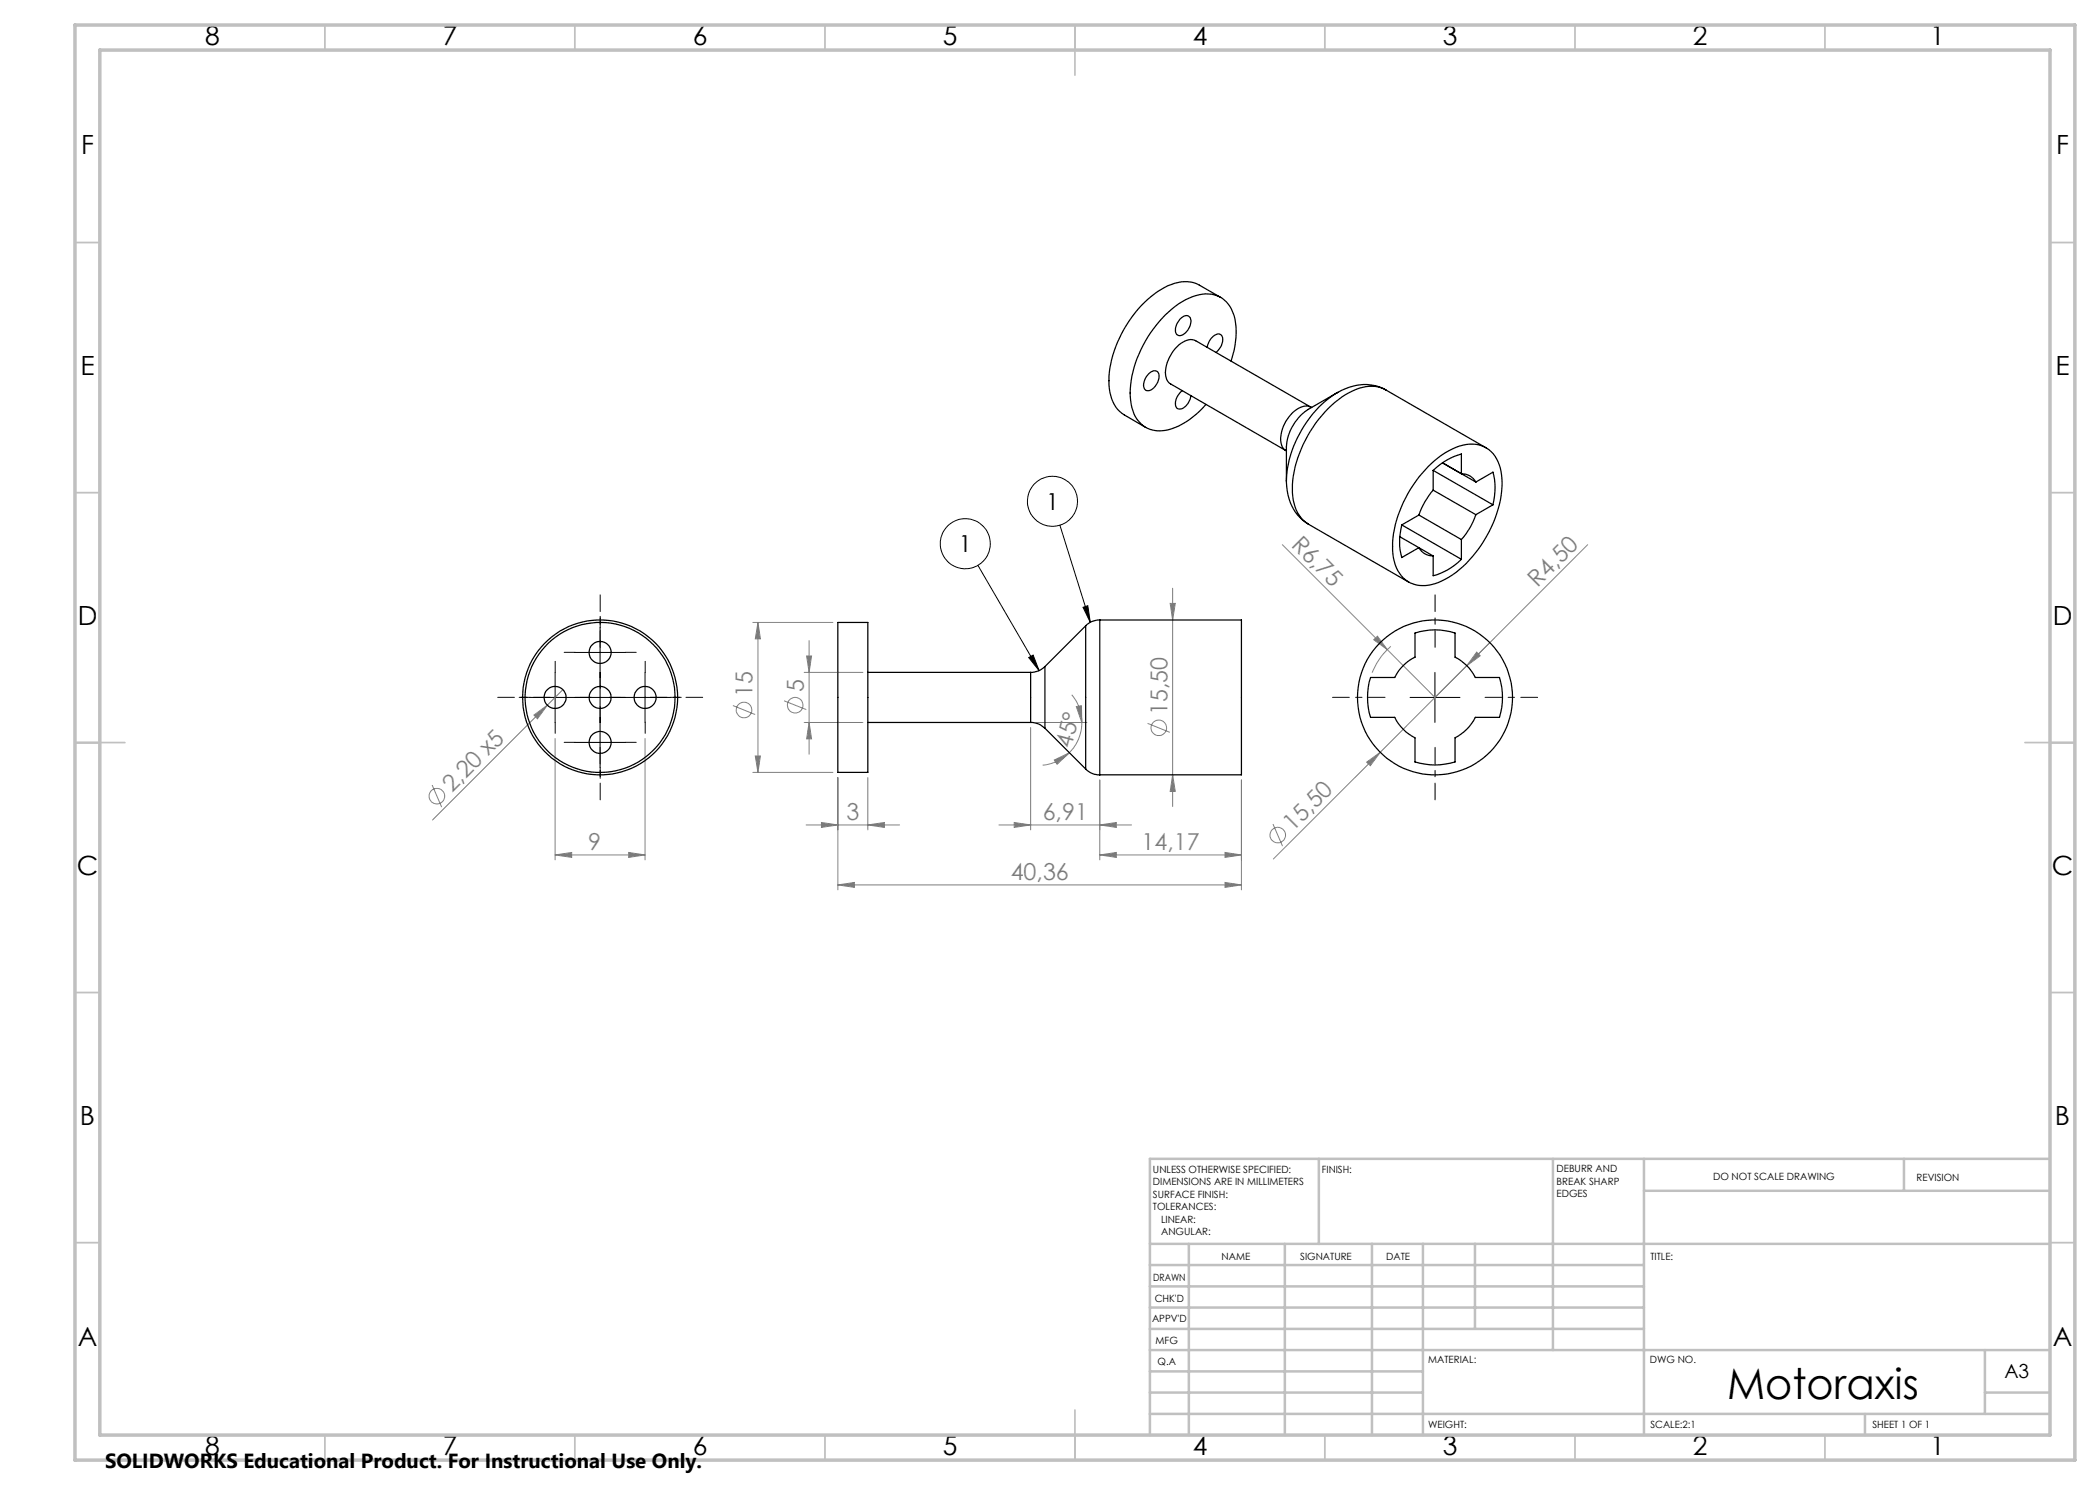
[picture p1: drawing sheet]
<svg xmlns="http://www.w3.org/2000/svg" width="420mm" height="297mm" viewBox="0 0 420 297" stroke-linecap="round" stroke-linejoin="round" font-family="sans-serif">
<g fill="none" stroke="#808080" stroke-width=".2">
<path d="M234.5 117.6v43.7M256.5 108.9l21 21M317.5 108.9l-62.8 62.9M112.6 137.9l-26.1 26.1M150.6 124.5h16M151.6 124.5l.5 3.3h-1zM151.6 124.5v30M160.8 134.5h11.8M161.3 131.2h1l-.5 3.3zM161.8 128.1v22.7M214.3 139a8.2 8.2 0 0 1 2.1 5.5M234 120.7h1.1l-.6 3.3z"/>
<path d="M274.7 127.9l.8-.7 2 2.7zM277.5 129.9l9.5 9.6 6.4-6.4M278.2 129.3a13.9 13.9 0 0 0-3.8 5.2M295.3 130.4l.8 .8-2.7 1.9zM86.4 157l1.9 4.4M106.8 143l2.7-2-2 2.8zM111 147.7v24.3M129 147.7v24.3M146.6 141.1l4.4 1.8M150.6 154.5h16M151.1 151.2h1l-.5 3.3zM156.8 140.2l4.5 1.7"/>
<path d="M160.8 144.5h11.8M161.8 144.5l.5 3.3h-1zM167.6 155.5v22.5M173.6 155.5v10.5M206.1 145.5v20.5M207.2 144.5h10.2M210.9 152l3-1.4-2.5 2.3zM213.9 150.6a8.7 8.7 0 0 1-5.4 2.4M215.3 141.3l1-.2 .1 3.4zM216.4 144.5a8.4 8.4 0 0 1-2.5 6.1M220 156v16M229.5 144.7l4.5 1.8"/>
<path d="M234.5 155l.6 3.3h-1.1zM248.3 156v22M273.3 152.4l2.7-1.9-1.9 2.6zM111 171l3.3-.5v1zM111 171h18M125.7 170.5l3.3 .5-3.3 .5zM161.2 165h18.7M164.3 164.5l3.3 .5-3.3 .5zM167.6 177l3.3-.5v1zM167.6 177h80.7M173.6 165l3.3-.5v1zM199.8 165h26.5"/>
<path d="M202.8 164.5l3.3 .5-3.3 .5zM220 165l3.3-.5v1zM220 171l3.3-.5v1zM220 171h28.3M245 176.5l3.3 .5-3.3 .5zM245 170.5l3.3 .5-3.3 .5zM254.6 164.8l1.9 4.4"/>
<circle cx="87.4" cy="159.2" r="1.55"/>
<circle cx="148.8" cy="142" r="1.55"/>
<circle cx="159" cy="141" r="1.56"/>
<circle cx="231.7" cy="145.6" r="1.56"/>
<circle cx="255.6" cy="167" r="1.56"/>
</g>
<g fill="none" stroke="#000" stroke-width=".2">
<path d="M195.6 113.1l12.2 21M212 105.1l6.1 19.4M106 139.5h28M111 134.5v10M115 130.5h10M120 125.5v28M129 134.5v10M205.7 131.5l.9-.5 1.2 3.1zM216.6 121.5l1-.4 .5 3.4zM282 139.5h10M287 134.5v10M115 148.5h10"/>
<circle cx="193.1" cy="108.7" r="5"/>
<circle cx="210.5" cy="100.3" r="5"/>
</g>
<path d="M110 139.5h-10.5M120 129.5v-10.5M130 139.5h10.5M277 139.5h-10.5M287 129.5v-10.5M297 139.5h10.5M120 149.5v10.5M287 149.5v10.5" fill="none" stroke="#000" stroke-width=".2" stroke-dasharray="15.2 1.3 1.3 1.3" stroke-dashoffset="11.9"/>
<g fill="none" stroke="#000" stroke-width=".2" stroke-dasharray="15.2 1.3 1.3 1.3">
<path d="M106 139.5h-2.2M111 134.5v-2.2M115 130.5h-2.2M116 139.5h2.2M120 125.5v-2.2M120 135.5v2.2M124 139.5h-2.2M125 130.5h2.2M129 134.5v-2.2M134 139.5h2.2M111 144.5v2.2M115 148.5h-2.2"/>
<path d="M120 143.5v-2.2M120 153.5v2.2M125 148.5h2.2M129 144.5v2.2"/>
</g>
<g fill="none" stroke="#c0c0c0" stroke-width=".35">
<path d="M65 5v5M115 5v5M165 5v5M215 5v10M265 5v5M315 5v5M365 5v5M15 48.5h5M410 48.5h5M15 98.5h5M410 98.5h5M15 148.5h10"/>
<path d="M405 148.5h10M15 198.5h5M410 198.5h5M15 248.5h5M410 248.5h5M65 287v5M115 287v5M165 287v5M215 282v10M265 287v5M315 287v5M365 287v5"/>
</g>
<g fill="none" stroke="#c0c0c0" stroke-width=".5">
<path d="M263.8 231.8v17M310.6 231.8v38.2M328.8 231.8v55.2M328.8 238.2h81.2M380.8 231.8v6.4M410 231.8h-180v55.2M230 248.8h180M230 257.3h98.8M230 253h98.8M237.8 248.8v38.2M257 248.8v38.2M274.4 248.8v38.2"/>
<path d="M284.6 248.8v38.2M295 248.8v17M230 265.8h98.8M230 261.5h98.8M230 278.5h54.6M230 274.3h54.6M230 270h180M397 278.5h13M397 270v12.8M230 282.8h180M373 282.8v4.2"/>
</g>
<path d="M15 5h400v287h-400zM20 10h390v277h-390z" fill="none" stroke="#c0c0c0" stroke-width=".7"/>
<path d="M216.6 121.5l1-.4 .5 3.4zM205.7 131.5l.9-.5 1.2 3.1z" fill="#000"/>
<g fill="#808080">
<path d="M274.7 127.9l.8-.7 2 2.7z"/>
<path d="M295.3 130.4l.8 .8-2.7 1.9z"/>
<path d="M106.8 143l2.7-2-2 2.8z"/>
<path d="M273.3 152.4l2.7-1.9-1.9 2.6z"/>
<path d="M220 165l3.3-.5v1zM202.8 164.5l3.3 .5-3.3 .5z"/>
<path d="M164.3 164.5l3.3 .5-3.3 .5zM173.6 165l3.3-.5v1zM167.6 177l3.3-.5v1zM245 176.5l3.3 .5-3.3 .5zM220 171l3.3-.5v1zM245 170.5l3.3 .5-3.3 .5zM111 171l3.3-.5v1zM125.7 170.5l3.3 .5-3.3 .5z"/>
<path d="M210.9 152l3-1.4-2.5 2.3zM215.3 141.3l1-.2 .1 3.4z"/>
<path d="M234 120.7h1.1l-.6 3.3zM234.5 155l.6 3.3h-1.1zM161.3 131.2h1l-.5 3.3zM161.8 144.5l.5 3.3h-1zM151.6 124.5l.5 3.3h-1zM151.1 151.2h1l-.5 3.3z"/>
</g>
<g fill="none" stroke="#000" stroke-width=".25">
<path d="M244.1 59.5l-4.2-2.5a7.1 7.1 0 0 0-7 .5 23.1 23.1 0 0 0-11.1 19.4 7 7 0 0 0 3.1 6.1l4.2 2.5M229.9 74.6a1.04 1.04 0 0 1 1.3-.4 1.04 1.04 0 0 1 .6 1.2 2.84 2.84 0 0 1-2.4 2.7 1.2 1.2 0 0 1-.6-1.7l.4-1zM236 63.8a1.24 1.24 0 0 1 2.1-.2 2.97 2.97 0 0 1-2.3 3.5 1.23 1.23 0 0 1-.6-1.7l.2-.7zM236.5 78.1a2.95 2.95 0 0 0-1.2 3.4 1.3 1.3 0 0 0 2-.5l.8-1.2 .1-.7M241.4 69.5a2.88 2.88 0 0 1 2.5-2.7 1.35 1.35 0 0 1 .5 1.9l-.5 1-.7 .8M246.2 72.2a14.9 14.9 0 0 0 .4-9.7 5.5 5.5 0 0 0-7.4-3.4 18.1 18.1 0 0 0-9.1 7.5 21 21 0 0 0-4 13.5 6.3 6.3 0 0 0 4 5.8 8.3 8.3 0 0 0 7-1.5l2.1-1.5 2-2M267.4 78.6l-5.7 3.3a9.8 9.8 0 0 0-4.4 7.5v6.7M267.6 78.5a22.4 22.4 0 0 0-10.3 17.8M277.2 78a9.4 9.4 0 0 0-9.8 .6M277.2 78a7.4 7.4 0 0 0-7.4 .6 23.9 23.9 0 0 0-11.3 19.9 7.3 7.3 0 0 0 3.2 6.3M277.2 78l20 11.6M257.1 90.1l.2 .1"/>
<path d="M257.3 96.1a9.7 9.7 0 0 0 4.4 8.7M262.1 81.4l.2 .1M262.1 81.4l-23-13.2a3.3 3.3 0 0 0-3.6 1.1 6.9 6.9 0 0 0-2.2 6.4l.3 .7 .5 .4 23 13.3M262.1 81.4a3.6 3.6 0 0 0-4 1.6 6.5 6.5 0 0 0-1.6 6.4l.6 .7M285.7 93.3a13.9 13.9 0 0 1 8.2-4.5 5.8 5.8 0 0 1 6.2 4.9 19.3 19.3 0 0 1-2.8 13.5 20 20 0 0 1-10.3 9.5 6 6 0 0 1-8.3-5.1 20.7 20.7 0 0 1 3.4-13.7l1.7-2.5zM286.6 94.1a13.1 13.1 0 0 1 5.7-3.3v4a3.2 3.2 0 0 1 2.9 1.6M286.6 98a14.9 14.9 0 0 0-2.8 5M286.6 94.1v3.9M286.6 98l8.6 4.9M286.6 94.1l12 6.9M288.5 92.6l6.7 3.8M295.2 96.4l3.4-2a12.7 12.7 0 0 1 0 6.6"/>
<path d="M261.7 104.8l20 11.6M280 107.3l3.8 2.2M280.4 105a12.7 12.7 0 0 0 0 6.5l3.4-2M280.4 105l11.9 6.9M283.8 109.5a3.2 3.2 0 0 0 2.8 1.7M283.8 103l-3.4 2M283.8 109.5l2.8 1.7M283.8 103l8.5 4.9M286.6 111.2v3.9a12.2 12.2 0 0 0 5.7-3.2M292.3 107.9v4M295.2 102.9a14.3 14.3 0 0 1-2.9 5M298.6 101l-3.4 1.9"/>
<path d="M167.6 124.5h6v30h-6zM173.6 134.5h32.5M206.1 134.5v10M209 133.3a3.8 3.8 0 0 1-2.9 1.2M209 133.3v12.4M217.1 125.2v28.6M217.1 125.2l-8.1 8.1M220 124a3.8 3.8 0 0 0-2.9 1.2M220 124h28.3v31h-28.3M220 124v31M283 126.6a12.9 12.9 0 0 1 8 0v4.8a8.9 8.9 0 0 1 4.1 4.1h4.8a13.5 13.5 0 0 1 0 8h-4.8a9.2 9.2 0 0 1-4.1 4.1v4.8a13.7 13.7 0 0 1-8 0v-4.8a9.2 9.2 0 0 1-4.1-4.1h-4.8a13.5 13.5 0 0 1 0-8h4.8a8.9 8.9 0 0 1 4.1-4.1zM173.6 144.5h32.5"/>
<path d="M206.1 144.5a3.8 3.8 0 0 1 2.9 1.2M209 145.7l8.1 8.1M217.1 153.8a3.8 3.8 0 0 0 2.9 1.2"/>
<circle cx="111" cy="139.5" r="2.2"/>
<circle cx="120" cy="139.5" r="15"/>
<circle cx="120" cy="139.5" r="15.5"/>
<circle cx="120" cy="139.5" r="2.2"/>
<circle cx="120" cy="130.5" r="2.21"/>
<circle cx="129" cy="139.5" r="2.21"/>
<circle cx="287" cy="139.5" r="15.5"/>
<circle cx="120" cy="148.5" r="2.2"/>
</g>
<text font-size="8.5" x="345.4" y="279.7">Motoraxis</text>
<g font-size="5.3">
<text x="41" y="9">8</text>
<text x="88.5" y="9">7</text>
<text x="138.5" y="9">6</text>
<text x="188.5" y="9">5</text>
<text x="238.5" y="9">4</text>
<text x="288.5" y="9">3</text>
<text x="338.5" y="9">2</text>
<text x="386" y="9">1</text>
<text x="16.2" y="30.8">F</text>
<text x="411.2" y="30.8">F</text>
<text x="16.1" y="75">E</text>
<text x="411.1" y="75">E</text>
<text x="15.5" y="125">D</text>
<text x="410.5" y="125">D</text>
<text x="15.4" y="175">C</text>
<text x="410.4" y="175">C</text>
<text x="16" y="225">B</text>
<text x="411" y="225">B</text>
<text x="15.5" y="269.3">A</text>
<text x="410.5" y="269.3">A</text>
<text x="41" y="291">8</text>
<text x="88.5" y="291">7</text>
<text x="138.5" y="291">6</text>
<text x="188.5" y="291">5</text>
<text x="238.5" y="291">4</text>
<text x="288.5" y="291">3</text>
<text x="338.5" y="291">2</text>
<text x="386" y="291">1</text>
</g>
<g font-size="4.7">
<text x="209.2" y="101.9">1</text>
<text x="191.8" y="110.4">1</text>
</g>
<g font-size="4.7" fill="#808080">
<text x="258.1" y="109.1" transform="rotate(45 258.1 109.1)">R6,75</text>
<text x="307.5" y="117.5" transform="rotate(-45 307.5 117.5)">R4,50</text>
<text x="150.5" y="139.4" transform="rotate(-90 150.5 139.4)">15</text>
<text x="160.8" y="138.5" transform="rotate(-90 160.8 138.5)">5</text>
<text x="233.5" y="143" transform="rotate(-90 233.5 143)">15,50</text>
<text x="214.2" y="149.8" transform="rotate(-75 214.2 149.8)">45°</text>
<text x="90.4" y="158.6" transform="rotate(-45 90.4 158.6)">2,20 x5</text>
<text x="169.3" y="164">3</text>
<text x="208.5" y="164">6,91</text>
<text x="258.6" y="166.4" transform="rotate(-45 258.6 166.4)">15,50</text>
<text x="117.7" y="170">9</text>
<text x="228.3" y="170">14,17</text>
<text x="202.1" y="176">40,36</text>
</g>
<text font-size="4.1" x="21" y="293.7">SOLIDWORKS Educational Product. For Instructional Use Only.</text>
<text font-size="3.9" x="400.9" y="275.5">A3</text>
<g font-size="2">
<text x="230.6" y="234.6">UNLESS OTHERWISE SPECIFIED:</text>
<text x="230.6" y="237.1">DIMENSIONS ARE IN MILLIMETERS</text>
<text x="230.6" y="239.6">SURFACE FINISH:</text>
<text x="264.4" y="234.6">FINISH:</text>
<text x="311.3" y="234.5">DEBURR AND</text>
<text x="311.3" y="237">BREAK SHARP</text>
<text x="311.3" y="239.5">EDGES</text>
<text x="342.6" y="236">DO NOT SCALE DRAWING</text>
<text x="383.3" y="236.2">REVISION</text>
<text x="230.6" y="242.1">TOLERANCES:</text>
<text x="232.2" y="244.6">LINEAR:</text>
<text x="232.2" y="247.1">ANGULAR:</text>
<text x="244.3" y="252">NAME</text>
<text x="260" y="251.9">SIGNATURE</text>
<text x="277.2" y="251.9">DATE</text>
<text x="330.1" y="251.9">TITLE:</text>
<text x="230.6" y="256.1">DRAWN</text>
<text x="230.9" y="260.3">CHK'D</text>
<text x="230.4" y="264.4">APPV'D</text>
<text x="231.1" y="268.8">MFG</text>
<text x="231.5" y="273">Q.A</text>
<text x="285.6" y="272.5">MATERIAL:</text>
<text x="330" y="272.5">DWG NO.</text>
<text x="285.6" y="285.5">WEIGHT:</text>
<text x="330.1" y="285.6">SCALE:2:1</text>
<text x="374.5" y="285.6">SHEET 1 OF 1</text>
</g>
</svg>
